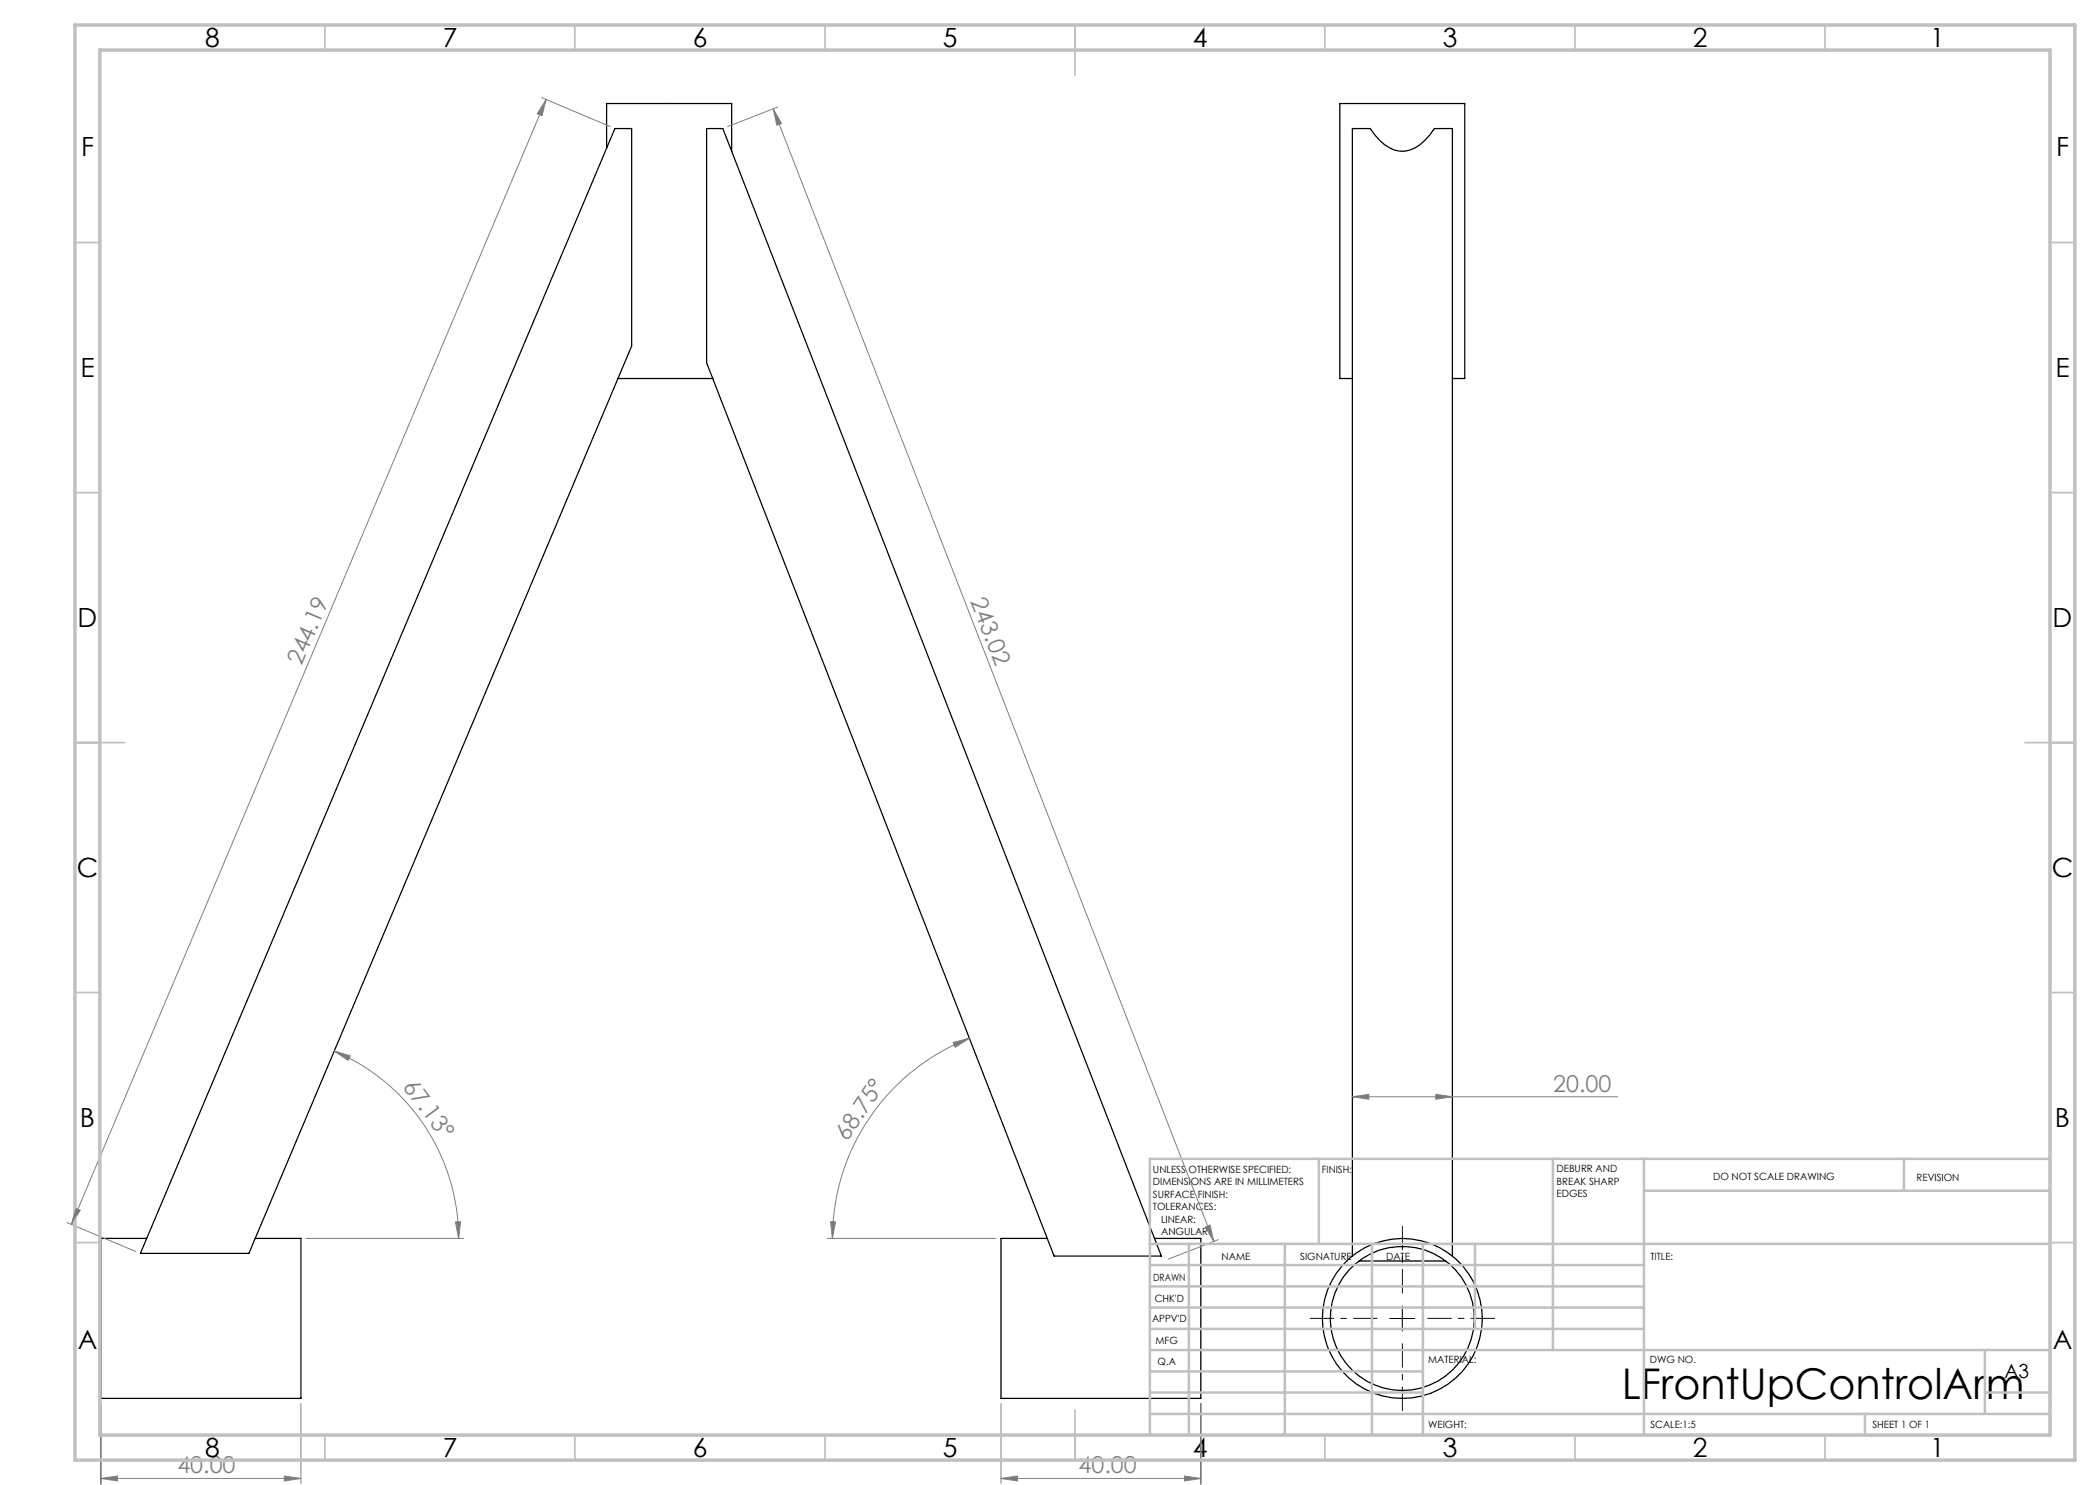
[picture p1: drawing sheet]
<svg xmlns="http://www.w3.org/2000/svg" width="420mm" height="297mm" viewBox="0 0 420 297" stroke-linecap="round" stroke-linejoin="round" font-family="sans-serif">
<g fill="none" stroke="#000" stroke-width=".25">
<path d="M121.3 29.6v-8.9h25v9.6M123 25.7h3.3v43.5l-76.5 181.5h-21.7zM141.3 25.7h3.3l87.7 225.5h-21.5l-69.5-178.6zM123.6 75.7h19M270.5 75.7h-2.5v-55h24.9v55h-2.4M29.3 247.7h-9.1v32h40v-32h-9.2M209.4 247.7h-9.2v32h40v-32h-9.3M270.5 251.2v-225.5h3.5a8.8 8.8 0 0 0 5.9 4.5 7 7 0 0 0 6.1-3.2l.9-1.3h3.6v225.5M271.8 252.2h17.3"/>
<circle cx="280.5" cy="263.7" r="14.4"/>
<circle cx="280.5" cy="263.7" r="16"/>
</g>
<g fill="none" stroke="#808080" stroke-width=".2">
<path d="M108.3 19.5l13.8 5.8M109.2 19.9l-.8 3.2-.9-.3zM109.2 19.9l-94.9 225M154.7 21.8l1.6 2.9-.9 .3zM154.7 21.8l88 226.5M155.6 21.4l-10.1 3.9M66.9 210.2l3.2 1-.5 .9zM66.9 210.2a40.6 40.6 0 0 1 24.8 37.5M190.6 208.5l3.3-.9-2.8 1.8zM193.9 207.6a43.1 43.1 0 0 0-27.4 40.1M270.5 219.4l3.3-.5v.9zM270.5 219.4h53.1"/>
<path d="M287.2 218.9l3.3 .5-3.3 .4zM13.4 244.5l13.7 5.8M15.1 241.6l1 .4-1.8 2.9zM61.2 247.7h31.5M91.1 244.4h1l-.4 3.3zM165.5 247.7h33.7M166.1 244.4h1l-.6 3.3zM241.1 245.4l.9-.4 .7 3.3zM243.7 247.9l-10.1 3.9M20.2 295.7l3.3-.5v1zM20.2 280.7v16.4M20.2 295.7h40"/>
<path d="M56.9 295.2l3.3 .5-3.3 .5zM60.2 280.7v16M200.2 295.7l3.3-.5v1zM200.2 295.7h40M200.2 280.7v16M236.9 295.2l3.3 .5-3.3 .5zM240.2 280.7v16.4"/>
</g>
<path d="M280.5 258.7v-13.5M275.5 263.7h-13.5M280.5 268.7v13.5M285.5 263.7h13.5" fill="none" stroke="#000" stroke-width=".2" stroke-dasharray="15.2 1.3 1.3 1.3" stroke-dashoffset="10.4" stroke-linecap="butt"/>
<path d="M278 263.7h5M280.5 261.2v5" fill="none" stroke="#000" stroke-width=".2"/>
<g fill="none" stroke="#c0c0c0" stroke-width=".35">
<path d="M65 5v5M115 5v5M165 5v5M215 5v10M265 5v5M315 5v5M365 5v5M15 48.5h5M410 48.5h5M15 98.5h5M410 98.5h5M15 148.5h10"/>
<path d="M405 148.5h10M15 198.5h5M410 198.5h5M15 248.5h5M410 248.5h5M65 287v5M115 287v5M165 287v5M215 282v10M265 287v5M315 287v5M365 287v5"/>
</g>
<g fill="none" stroke="#c0c0c0" stroke-width=".5">
<path d="M263.8 231.8v17M310.6 231.8v38.2M328.8 231.8v55.2M328.8 238.2h81.2M380.8 231.8v6.4M410 231.8h-180v55.2M230 248.8h180M230 257.3h98.8M230 253h98.8M237.8 248.8v38.2M257 248.8v38.2M274.4 248.8v38.2"/>
<path d="M284.6 248.8v38.2M295 248.8v17M230 265.8h98.8M230 261.5h98.8M230 278.5h54.6M230 274.3h54.6M230 270h180M397 278.5h13M397 270v12.8M230 282.8h180M373 282.8v4.2"/>
</g>
<path d="M15 5h400v287h-400zM20 10h390v277h-390z" fill="none" stroke="#c0c0c0" stroke-width=".7"/>
<g fill="#808080">
<path d="M91.1 244.4h1l-.4 3.3zM66.9 210.2l3.2 1-.5 .9z"/>
<path d="M20.2 297.1h3.3zM236.9 297.1h3.3zM20.2 295.7l3.3-.5v1zM56.9 295.2l3.3 .5-3.3 .5zM200.2 295.7l3.3-.5v1zM236.9 295.2l3.3 .5-3.3 .5z"/>
<path d="M190.6 208.5l3.3-.9-2.8 1.8zM166.1 244.4h1l-.6 3.3z"/>
<path d="M15.1 241.6l1 .4-1.8 2.9zM109.2 19.9l-.8 3.2-.9-.3z"/>
<path d="M154.7 21.8l1.6 2.9-.9 .3zM241.1 245.4l.9-.4 .7 3.3z"/>
<path d="M270.5 219.4l3.3-.5v.9zM287.2 218.9l3.3 .5-3.3 .4z"/>
</g>
<text font-size="8.5" x="324.4" y="279.7">LFrontUpControlArm</text>
<g font-size="5.3">
<text x="41" y="9.5">8</text>
<text x="88.5" y="9.5">7</text>
<text x="138.5" y="9.5">6</text>
<text x="188.5" y="9.5">5</text>
<text x="238.5" y="9.5">4</text>
<text x="288.5" y="9.5">3</text>
<text x="338.5" y="9.5">2</text>
<text x="386" y="9.5">1</text>
<text x="16.2" y="31.2">F</text>
<text x="411.2" y="31.2">F</text>
<text x="16.1" y="75.5">E</text>
<text x="411.1" y="75.5">E</text>
<text x="15.5" y="125.5">D</text>
<text x="410.5" y="125.5">D</text>
<text x="15.4" y="175.5">C</text>
<text x="410.4" y="175.5">C</text>
<text x="16" y="225.5">B</text>
<text x="411" y="225.5">B</text>
<text x="15.5" y="269.7">A</text>
<text x="410.5" y="269.7">A</text>
<text x="41" y="291.5">8</text>
<text x="88.5" y="291.5">7</text>
<text x="138.5" y="291.5">6</text>
<text x="188.5" y="291.5">5</text>
<text x="238.5" y="291.5">4</text>
<text x="288.5" y="291.5">3</text>
<text x="338.5" y="291.5">2</text>
<text x="386" y="291.5">1</text>
</g>
<g font-size="4.7" fill="#808080">
<text x="194" y="120.1" transform="rotate(69 194 120.1)">243.02</text>
<text x="60.3" y="133.3" transform="rotate(-67 60.3 133.3)">244.19</text>
<text x="80.4" y="217.3" transform="rotate(53 80.4 217.3)">67.13°</text>
<text x="310.7" y="218.3">20.00</text>
<text x="169.4" y="228.3" transform="rotate(-55 169.4 228.3)">68.75°</text>
<text x="35.5" y="294.7">40.00</text>
<text x="215.7" y="294.7">40.00</text>
</g>
<text font-size="3.9" x="400.9" y="275.5">A3</text>
<g font-size="2">
<text x="230.6" y="234.6">UNLESS OTHERWISE SPECIFIED:</text>
<text x="230.6" y="237.1">DIMENSIONS ARE IN MILLIMETERS</text>
<text x="230.6" y="239.6">SURFACE FINISH:</text>
<text x="264.4" y="234.6">FINISH:</text>
<text x="311.3" y="234.5">DEBURR AND</text>
<text x="311.3" y="237">BREAK SHARP</text>
<text x="311.3" y="239.5">EDGES</text>
<text x="342.6" y="236">DO NOT SCALE DRAWING</text>
<text x="383.3" y="236.2">REVISION</text>
<text x="230.6" y="242.1">TOLERANCES:</text>
<text x="232.2" y="244.6">LINEAR:</text>
<text x="232.2" y="247.1">ANGULAR:</text>
<text x="244.3" y="252">NAME</text>
<text x="260" y="251.9">SIGNATURE</text>
<text x="277.2" y="251.9">DATE</text>
<text x="330.1" y="251.9">TITLE:</text>
<text x="230.6" y="256.1">DRAWN</text>
<text x="230.9" y="260.3">CHK'D</text>
<text x="230.4" y="264.4">APPV'D</text>
<text x="231.1" y="268.8">MFG</text>
<text x="231.5" y="273">Q.A</text>
<text x="285.6" y="272.5">MATERIAL:</text>
<text x="330" y="272.5">DWG NO.</text>
<text x="285.6" y="285.5">WEIGHT:</text>
<text x="330.1" y="285.6">SCALE:1:5</text>
<text x="374.5" y="285.6">SHEET 1 OF 1</text>
</g>
</svg>
